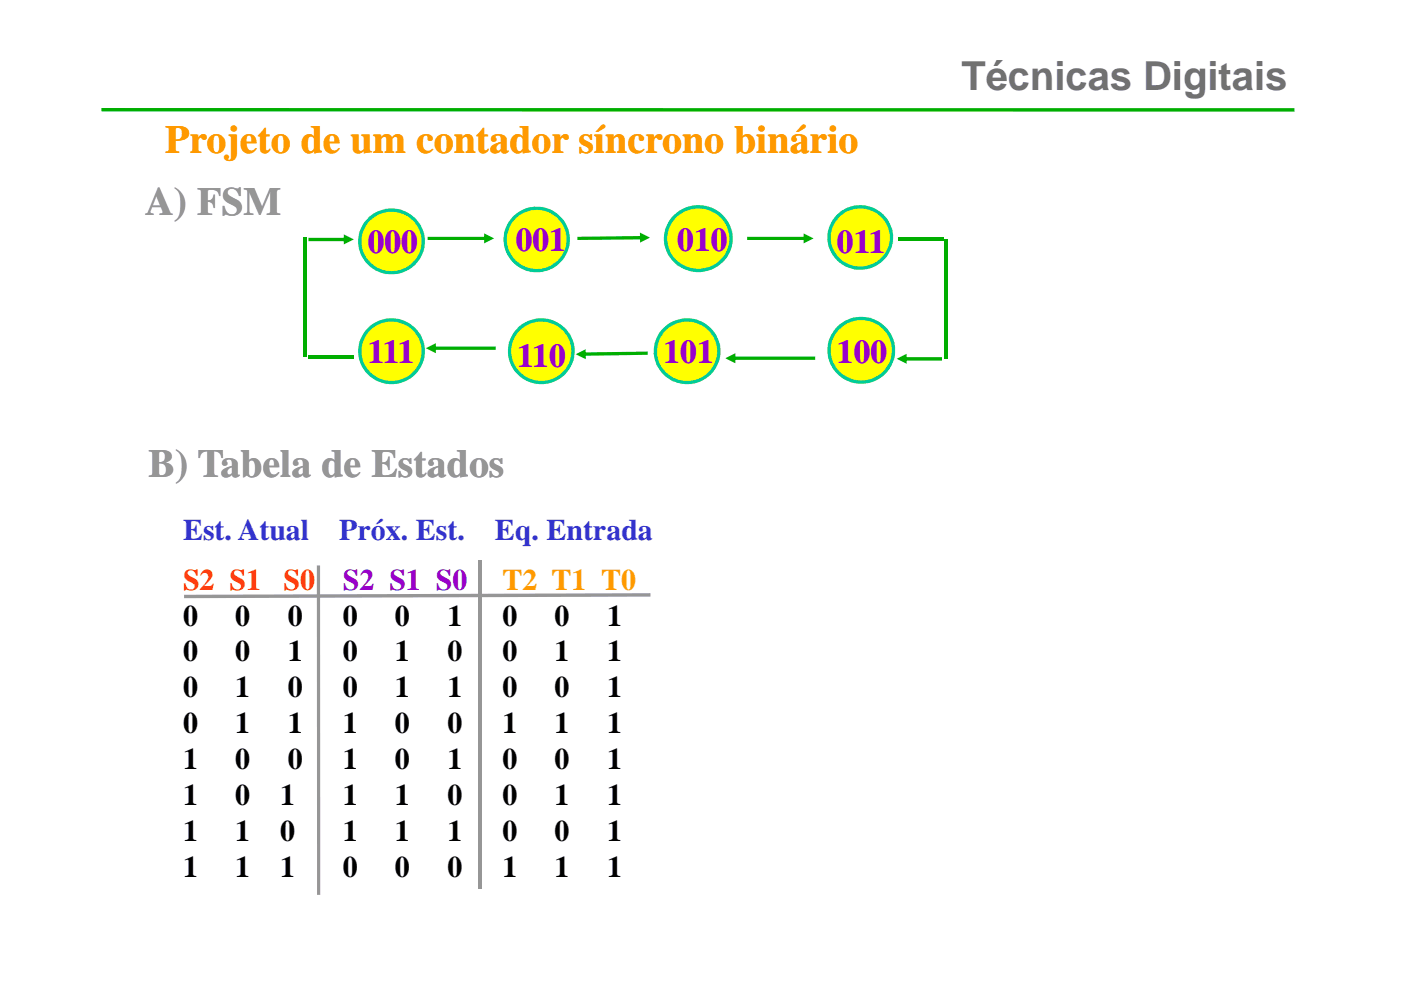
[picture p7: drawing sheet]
<svg xmlns="http://www.w3.org/2000/svg" width="297mm" height="210mm" viewBox="0 0 297 210" stroke-linecap="round" stroke-linejoin="round" font-family="sans-serif">
<path d="M21.5 22.9h252.9v.8l-252.9-.1z" fill="#00ae00"/>
<circle cx="83" cy="51.2" r="6.7" fill="#ff0"/>
<path d="M77.6 46.7a7.1 7.1 0 0 1 10.9 0 7.1 7.1 0 0 1-2.1 10.7 7.1 7.1 0 0 1-10.1-4.1 7 7 0 0 1 1.3-6.6zM76.7 51.2a6.3 6.3 0 0 0 12.6 0 6.3 6.3 0 0 0-12.6 0z" fill="#0c9"/>
<circle cx="113.8" cy="50.8" r="6.7" fill="#ff0"/>
<path d="M106.8 50.8a7 7 0 0 1 14 0 7 7 0 0 1-14 0zM107.5 50.8a6.3 6.3 0 0 0 12.6 0 6.3 6.3 0 0 0-12.6 0z" fill="#0c9"/>
<circle cx="114.7" cy="74.5" r="6.7" fill="#ff0"/>
<path d="M109.3 70a7.1 7.1 0 0 1 10.9 0 7.1 7.1 0 0 1-2.1 10.7 7.1 7.1 0 0 1-10.1-4.1 7 7 0 0 1 1.3-6.6zM108.4 74.5a6.3 6.3 0 0 0 12.7 0 6.3 6.3 0 0 0-12.7 0z" fill="#0c9"/>
<path d="M142.8 46.2a6.9 6.9 0 0 1 8.9-1.4 6.9 6.9 0 0 1 2.7 8.6 7 7 0 0 1-8.2 3.7 7 7 0 0 1-5-7.5 6.6 6.6 0 0 1 1.6-3.4z" fill-rule="evenodd" fill="#ff0"/>
<path d="M142.9 45.6a7.2 7.2 0 0 1 9.6-.6 7.2 7.2 0 0 1 1.6 9.6 7.3 7.3 0 0 1-9.1 2.5 7.3 7.3 0 0 1-3.9-8.6l.9-1.8zM143.4 46.1a6.4 6.4 0 0 0-.9 7.9 6.4 6.4 0 0 0 7.5 2.7 6.4 6.4 0 0 0 4.3-8.1 6.4 6.4 0 0 0-8.2-4.1l-1.2 .5z" fill="#0c9"/>
<path d="M177.4 46.1a6.5 6.5 0 0 1 10.7 1 6.5 6.5 0 0 1-4.7 9.7 6.5 6.5 0 0 1-6.8-3.3 6.5 6.5 0 0 1 .8-7.4z" fill-rule="evenodd" fill="#ff0"/>
<path d="M177.5 45.5a6.9 6.9 0 0 1 9.8-.1 6.9 6.9 0 0 1 0 9.9 6.9 6.9 0 0 1-9.8-.1 6.8 6.8 0 0 1 0-9.7zM178 46a6.2 6.2 0 0 0 .3 9 6.2 6.2 0 0 0 8.9-.8 6.2 6.2 0 0 0-1.3-8.9 6.4 6.4 0 0 0-7.9 .7z" fill="#0c9"/>
<circle cx="83" cy="74.5" r="6.7" fill="#ff0"/>
<path d="M77.6 70a7.1 7.1 0 0 1 10.9 0 7.1 7.1 0 0 1-2.1 10.7 7.1 7.1 0 0 1-10.1-4.1 7 7 0 0 1 1.3-6.6zM76.7 74.5a6.3 6.3 0 0 0 12.6 0 6.3 6.3 0 0 0-12.6 0z" fill="#0c9"/>
<circle cx="145.6" cy="74.5" r="6.7" fill="#ff0"/>
<path d="M140.7 69.6a7.1 7.1 0 0 1 10.4 .4 7.1 7.1 0 0 1-1.5 10.3 7.1 7.1 0 0 1-10.1-2.5 6.8 6.8 0 0 1 1.2-8.2zM140.8 70.4a6.3 6.3 0 0 0 .6 8.8 6.3 6.3 0 0 0 8.8-.4 6.3 6.3 0 0 0 0-8.7 6.4 6.4 0 0 0-9.4 .3z" fill="#0c9"/>
<circle cx="182.6" cy="74.3" r="6.8" fill="#ff0"/>
<path d="M177.5 69.3a7.2 7.2 0 0 1 7.5-1.7 7.2 7.2 0 0 1 4.8 5.9 7.2 7.2 0 0 1-7.6 7.9 7.1 7.1 0 0 1-6.3-4.5 7.1 7.1 0 0 1 1.6-7.6zM176.1 74.3a6.5 6.5 0 0 0 12.9 0 6.5 6.5 0 0 0-12.9 0z" fill="#0c9"/>
<g fill="#00ae00">
<path d="M64.3 50.4h.8v25.3h-.8z"/>
<path d="M65.4 75.3h9.6v.7h-9.6z"/>
<path d="M190.5 50.3h9.6v.8h-9.6z"/>
<path d="M200.2 50.8h.8v25.3h-.8z"/>
<path d="M90.7 50.2h12.3v.7h-12.3zM102.7 49.5l2.1 1-2.1 1.1z"/>
<path d="M122.4 50.2l13.7-.2v.8l-13.7 .1zM135.7 49.3l2.1 1.1-2.1 1z"/>
<path d="M158.4 50.2h12.3v.7h-12.3zM170.4 49.5l2.1 1-2.1 1.1z"/>
<path d="M92.1 73.5h13v.7h-13zM90.3 73.8l2.1-1v2.1z"/>
<path d="M123.8 74.7l13.5-.2v.7l-13.5 .2zM122 75.1l2.2-1.1v2.2z"/>
<path d="M155.6 75.6h17.2v.7h-17.2zM153.8 75.9l2.1-1v2.1z"/>
<path d="M65.4 50.4h7.8v.7h-7.8zM72.9 49.7l2.1 1.1-2.1 1z"/>
<path d="M191.9 75.7h7.8v.8h-7.8zM190.1 76.1l2.1-1.1v2.1z"/>
</g>
<path d="M21.5 104.9h254v95.3h-254z" fill-rule="evenodd" fill="#fff"/>
<g fill="#969696">
<path d="M39 126.1l98.9-.3v.7l-98.9 .3z"/>
<path d="M67.2 119.9h.7v69.8h-.7z"/>
<path d="M101.5 118.9h.7v69.6h-.7z"/>
</g>
<text font-size="8.5" fill="#717171" x="203.8" y="19.2">Técnicas Digitais</text>
<text font-size="8.5" fill="#f90" x="35" y="32.4">Projeto de um contador síncrono binário</text>
<g font-size="8.5" fill="#969696">
<text x="30.8" y="45.6">A) FSM</text>
<text x="31.5" y="101">B) Tabela de Estados</text>
</g>
<g font-size="7.1" fill="#90c">
<text x="78" y="53.7">000</text>
<text x="109.3" y="53.3">001</text>
<text x="143.6" y="53.3">010</text>
<text x="177.5" y="53.7">011</text>
<text x="78" y="77">111</text>
<text x="109.7" y="77.9">110</text>
<text x="140.7" y="77">101</text>
<text x="177.5" y="77">100</text>
</g>
<g font-size="6.3" fill="#33c">
<text x="38.8" y="114.4">Est. Atual</text>
<text x="71.9" y="114.4">Próx. Est.</text>
<text x="104.9" y="114.4">Eq. Entrada</text>
</g>
<g font-size="6.3" fill="#f30">
<text x="38.8" y="125">S2 S1</text>
<text x="60.1" y="125">S0</text>
</g>
<text font-size="6.3" fill="#90c" x="72.7" y="125">S2 S1 S0</text>
<text font-size="6.3" fill="#f90" x="106.5" y="125">T2 T1 T0</text>
<g font-size="6.3">
<text x="38.8" y="132.6">0</text>
<text x="49.9" y="132.6">0</text>
<text x="61" y="132.6">0</text>
<text x="72.7" y="132.6">0</text>
<text x="83.7" y="132.6">0</text>
<text x="94.9" y="132.6">1</text>
<text x="106.5" y="132.6">0</text>
<text x="117.6" y="132.6">0</text>
<text x="128.7" y="132.6">1</text>
<text x="38.8" y="140.3">0</text>
<text x="49.9" y="140.3">0</text>
<text x="61" y="140.3">1</text>
<text x="72.7" y="140.3">0</text>
<text x="83.7" y="140.3">1</text>
<text x="94.9" y="140.3">0</text>
<text x="106.5" y="140.3">0</text>
<text x="117.6" y="140.3">1</text>
<text x="128.7" y="140.3">1</text>
<text x="38.8" y="147.9">0</text>
<text x="49.9" y="147.9">1</text>
<text x="61" y="147.9">0</text>
<text x="72.7" y="147.9">0</text>
<text x="83.7" y="147.9">1</text>
<text x="94.9" y="147.9">1</text>
<text x="106.5" y="147.9">0</text>
<text x="117.6" y="147.9">0</text>
<text x="128.7" y="147.9">1</text>
<text x="38.8" y="155.5">0</text>
<text x="49.9" y="155.5">1</text>
<text x="61" y="155.5">1</text>
<text x="72.7" y="155.5">1</text>
<text x="83.7" y="155.5">0</text>
<text x="94.9" y="155.5">0</text>
<text x="106.5" y="155.5">1</text>
<text x="117.6" y="155.5">1</text>
<text x="128.7" y="155.5">1</text>
<text x="38.8" y="163.1">1</text>
<text x="49.9" y="163.1">0</text>
<text x="61" y="163.1">0</text>
<text x="72.7" y="163.1">1</text>
<text x="83.7" y="163.1">0</text>
<text x="94.9" y="163.1">1</text>
<text x="106.5" y="163.1">0</text>
<text x="117.6" y="163.1">0</text>
<text x="128.7" y="163.1">1</text>
<text x="38.8" y="170.7">1</text>
<text x="49.9" y="170.7">0</text>
<text x="59.4" y="170.7">1</text>
<text x="72.7" y="170.7">1</text>
<text x="83.7" y="170.7">1</text>
<text x="94.9" y="170.7">0</text>
<text x="106.5" y="170.7">0</text>
<text x="117.6" y="170.7">1</text>
<text x="128.7" y="170.7">1</text>
<text x="38.8" y="178.4">1</text>
<text x="49.9" y="178.4">1</text>
<text x="59.4" y="178.4">0</text>
<text x="72.7" y="178.4">1</text>
<text x="83.7" y="178.4">1</text>
<text x="94.9" y="178.4">1</text>
<text x="106.5" y="178.4">0</text>
<text x="117.6" y="178.4">0</text>
<text x="128.7" y="178.4">1</text>
<text x="38.8" y="186">1</text>
<text x="49.9" y="186">1</text>
<text x="59.4" y="186">1</text>
<text x="72.7" y="186">0</text>
<text x="83.7" y="186">0</text>
<text x="94.9" y="186">0</text>
<text x="106.5" y="186">1</text>
<text x="117.6" y="186">1</text>
<text x="128.7" y="186">1</text>
</g>
</svg>
